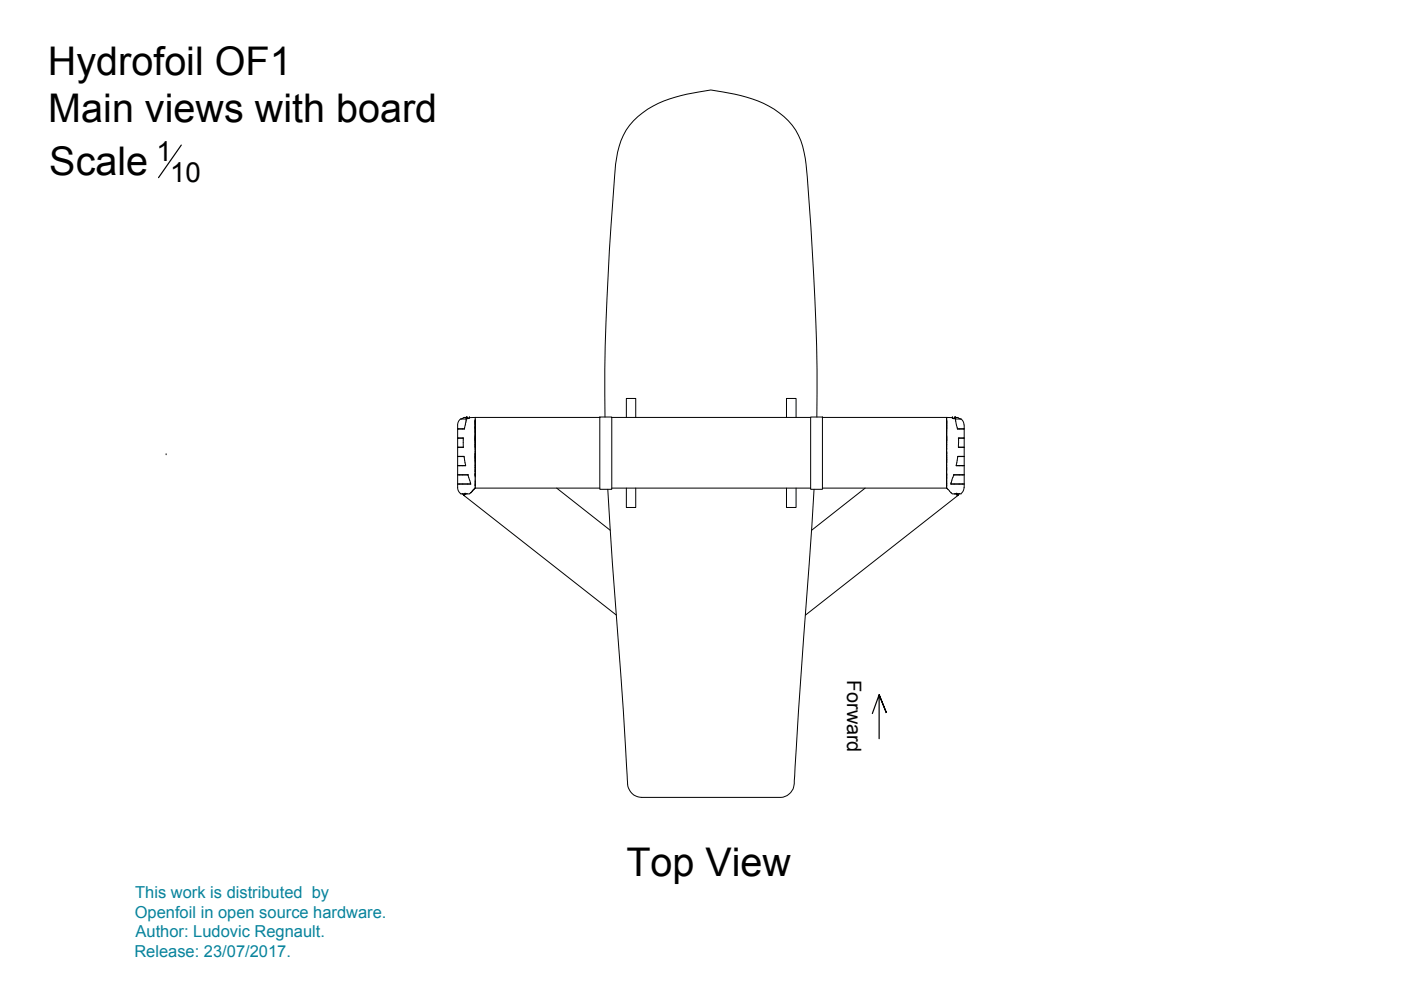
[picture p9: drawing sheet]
<svg xmlns="http://www.w3.org/2000/svg" width="297mm" height="210mm" viewBox="0 0 297 210" stroke-linecap="round" stroke-linejoin="round" font-family="sans-serif">
<!-- layer: OF1 -->
<g fill="none" stroke="#000" stroke-width=".21">
<path d="M35.2 96.4h.1M97 92.9h1.3v2h-1.3M97 96.8h1.4l.3 1.8v.1h-1.7M97 90.9h1.5M97 96.8h1.4M97 92.9h1.3M97 98.7h1.7M97 94.8h1.3M97.2 92.9h.1M97.2 90.9v.1M97.2 94.8v.1M97.3 96.8h.1"/>
<path d="M97.4 98.7h.1M97.9 88.8h-.1M98 88.7l-.1 .1M98.1 90.9v.1M98.1 92.9h.1M98.1 94.8v.1M98.1 96.8h.1M98.1 98.7h.1M98.2 88.7l-.2 .1M98.6 88.6h.1M98.6 88.5l-.4 .1M98.7 88.5l.2 .1"/>
<path d="M98.7 89.6v.3M98.7 89.9l-.2 1.1h-1.5M98.8 89.4v.2M98.8 89.2v.2M98.8 88.5h.1M98.8 88.8v.2M98.8 88.8h.1M98.8 88.8h-1.1a1.59 1.59 0 0 0-.7 1.3v13.3M98.8 89v.2M98.8 88.5h-.2M98.9 88.5h.1M98.9 88.5l.3 .3"/>
<path d="M99 88.6h.1M99 88.7l.3 .1M99.1 88.7h.1M99.1 88.6h.1M99.1 88.6v.1M99.1 88.8h-.3M99.3 88.7l-.1 .1M99.4 88.6l-.1 .1M99.5 88.5h.1M99.5 88.6l-.1 .1M99.6 88.5l-.1 .1M99.6 88.5l-.2 .2"/>
<path d="M100.8 91h.1M100.8 91.2h.1M100.8 91.3h.1M100.8 91.4h.1M100.8 91.5h.1M100.8 91.6h.1M100.8 91.7h.1M100.8 91.7v.2M100.8 91.9v.6M100.8 92.6h.1M100.8 92.7h.1M100.8 92.8h.1"/>
<path d="M100.8 92.9h.1M100.8 94.9v1.4M100.8 96h.1M100.8 96.3h.1M100.8 96.5h.1M100.8 96.6h.1M100.8 96.8h.1M100.8 98v2.8M100.8 90.1v.1M100.8 90.2v.2M100.8 90.5v.1M100.8 90.6v.1"/>
<path d="M100.8 90.1h.1M100.8 90h.1M100.8 89.9h.1M100.8 89.8h.1M100.8 89.7h.1M100.8 89.6h.1M100.8 89.2v.4M100.8 89.2h.1M100.8 89.1h.1M100.8 89v.2M100.8 89h.1M100.8 88.9h.1"/>
<path d="M100.8 88.6v.4M100.8 88.5h.1M100.8 90.7v.3M100.8 90.8h.1M100.8 93h.1M100.8 93v.3M100.8 93.4h.1M100.8 93.3v.3M100.8 93.6h.1M100.8 93.8h.1M100.8 93.8v.4M100.8 94.2v.2"/>
<path d="M100.8 94.4h.1M100.8 94.4v.2M100.8 94.6v.3M100.8 94.9h.1M100.8 96.8v.2M100.8 97.1h.1M100.8 97.2h.1M100.8 97.3h.1M100.8 97.4h.1M100.8 97.6h.1M100.8 97.8h.1M100.8 98h.1"/>
<path d="M100.8 98.2h.1M100.8 98.7h.1M100.8 88.5v.1M100.8 88.6h.1M100.8 88.7h.1M100.8 88.8h.1M100.8 89.3h.1M100.8 89.4h.1M100.8 89.5h.1M100.8 89.6v.5M100.8 90.2h.1M100.8 90.4h.1"/>
<path d="M100.8 90.5h.1M100.8 90.7h.1M100.8 91v.5M100.8 91.5v.2M100.8 91.8h.1M100.8 91.9h.1M100.8 92.1h.1M100.8 92.3h.1M100.8 92.5h.1M100.8 92.5v.2M100.8 92.7v.2M100.8 93.1h.1"/>
<path d="M100.8 93.2h.1M100.8 93.3h.1M100.8 93.5h.1M100.8 93.6v.2M100.8 93.9h.1M100.8 94.3h.1M100.8 94.5h.1M100.8 94.7h.1M100.8 94.8h.1M100.8 95.1h.1M100.8 95.4h.1M100.8 96.4v.4"/>
<path d="M100.8 96.9h.1M100.8 97h.1M100.8 97v.1M100.8 97.2v.2M100.8 97.4v.6M100.8 98.5h.1M100.8 99.3h.1M100.8 99.7h.1M100.8 99.8h.1M100.8 100h.1M100.8 92.9v.1M100.8 96.3v.1"/>
<path d="M100.8 97.1v.1M100.8 88.5h-1.2M100.8 88.5h26.4M129.7 88.5h42.2M174.4 88.5h26.3M200.7 91h.1M200.7 91v.5M200.7 91.2h.1M200.7 91.3h.1M200.7 91.4h.1M200.7 91.5h.1M200.7 91.6h.1"/>
<path d="M200.7 91.7h.1M200.7 91.7v.4M200.7 92.1v.4M200.7 92.6h.1M200.7 92.7h.1M200.7 92.8h.1M200.7 92.9h.1M200.7 94.9v1.2M200.7 95.9h.1M200.7 96h.1M200.7 96.1h.1M200.7 96.1v.4"/>
<path d="M200.7 96.3h.1M200.7 96.5v.3M200.7 96.6h.1M200.7 96.7h.1M200.7 98v2.7M200.7 90.1v.1M200.7 90.2v.4M200.7 90.6h.1M200.7 90.6v.1M200.7 90h.1M200.7 89.9h.1M200.7 89.8h.1"/>
<path d="M200.7 89.7h.1M200.7 89.2v.4M200.7 89.2h.1M200.7 89.1h.1M200.7 89v.2M200.7 88.9h.1M200.7 88.5v.5M200.7 88.7h.1M200.7 90.7v.2M200.7 90.8h.1M200.7 90.9v.1M200.7 93h.1"/>
<path d="M200.7 93v.3M200.7 93.4h.1M200.7 93.3v.3M200.7 93.6h.1M200.7 93.8h.1M200.7 93.8v.4M200.7 94.2v.2M200.7 94.4h.1M200.7 94.4v.5M200.7 96.8v.1M200.7 96.9v.1M200.7 97v.2"/>
<path d="M200.7 97.2h.1M200.7 97.3h.1M200.7 97.4h.1M200.7 97.4v.2M200.7 97.6h.1M200.7 97.8h.1M200.7 97.9h.1M200.7 98h.1M200.7 98.1h.1M200.7 98.2h.1M200.7 98.7h.1M200.7 100h.1"/>
<path d="M200.7 99.8h.1M200.7 99.7h.1M200.7 99.6h.1M200.7 99.5h.1M200.7 99.3h.1M200.7 98.5h.1M200.7 97.8v.2M200.7 97.6v.2M200.7 97.5h.1M200.7 97.2v.2M200.7 97.1h.1M200.7 97h.1"/>
<path d="M200.7 96.8h.1M200.7 96.5h.1M200.7 96.2h.1M200.7 95.4h.1M200.7 95.2h.1M200.7 94.9h.1M200.7 94.5h.1M200.7 94.3h.1M200.7 93.9h.1M200.7 93.6v.2M200.7 93.5h.1M200.7 93.3h.1"/>
<path d="M200.7 93.2h.1M200.7 93.1h.1M200.7 92.7v.2M200.7 92.5v.2M200.7 92.5h.1M200.7 92.2h.1M200.7 92.1h.1M200.7 91.8h.1M200.7 91.5v.2M200.7 91.1h.1M200.7 90.9h.1M200.7 90.7h.1"/>
<path d="M200.7 90.5h.1M200.7 90.4h.1M200.7 90.3h.1M200.7 90.2h.1M200.7 90.1h.1M200.7 89.6v.5M200.7 89.6h.1M200.7 89.5h.1M200.7 89.4h.1M200.7 89.3h.1M200.7 89h.1M200.7 88.8h.1"/>
<path d="M200.7 88.6h.1M200.7 88.5h.1M200.7 92.9v.1M200.7 88.5h1.2M201.9 88.5v.1M201.9 88.6h.1M201.9 88.5l.1 .1M201.9 88.6l.1 .1M201.9 88.5h.1M202 88.6l.1 .1M202 88.7h.1M202.1 88.7l.2 .1"/>
<path d="M202.3 88.7l-.1 .1M202.3 88.7h.1M202.3 88.7h-.1M202.3 88.6v.1M202.4 88.7h.1M202.4 88.6h.1M202.4 88.6l-.2 .2h.3M202.5 88.5l-.1 .1M202.5 88.6l-.2 .1M202.5 88.6l-.1 .1M202.5 88.5h.1M202.6 88.5h-.1"/>
<path d="M202.6 88.8h.1M202.6 88.5h.1M202.6 88.8h1.2M202.6 88.8v.4M202.6 89.2v.2M202.6 88.5h.3M202.6 89.4l.4 1.6h1.4M202.7 88.5l-.2 .1M202.7 98.7h1.7M202.8 88.5h.1M202.8 88.6h-.1M202.8 88.5h.2"/>
<path d="M203 90.9h1.4M203 88.5l.3 .1M203.1 96.8h1.3M203.2 92.9h1.2M203.2 94.8h1.2M203.3 88.7l.1 .1M203.4 90.9v.1M203.4 92.9h.1M203.4 94.8v.1M203.4 96.8h.1M203.4 98.7h.1M203.4 88.7l.1 .1"/>
<path d="M203.5 88.8h.2M203.7 88.8a1.59 1.59 0 0 1 .7 1.3M204.1 98.7h-.1M204.1 96.8h.1M204.2 94.8v.1M204.3 90.9v.1M204.3 92.9h.1M204.4 92.9h-1.2v2h1.2M204.4 96.8h-1.3l-.4 1.8v.1h1.7M204.4 90.1v13.3M97 102.6h2.8M97 100.7h2.3"/>
<path d="M97 103.4a1.59 1.59 0 0 0 .7 1.3M97.4 102.6h.1M97.4 100.7h.1M97.7 104.7h1.9M97.9 104.7h.3M98.1 100.7h.1M98.1 102.6h.1M98.2 104.7l.1 .1M98.2 104.9h.1M98.3 105h.1M98.3 105l.1 .1M98.3 104.9v.1"/>
<path d="M98.4 105.1h.1M98.4 105.1l32.3 25.3M98.4 104.9h.1M98.4 105h.1M98.5 104.9h.1M98.5 105.1h.1M98.5 104.8v.1M98.5 104.9v.1M98.5 105h.1M98.6 104.8h.1M98.6 104.8h-.1M99.1 104.7h-.4"/>
<path d="M99.1 100.7h.1M99.1 102.6h.1M99.2 100.7l.2 .6M99.4 101.3l.2 .5M99.6 101.8l.1 .5M99.7 102.3l.1 .3h-2.8M99.8 104.4h.1M99.8 104.5l-.2 .2M100.2 104.1l-.4 .4M100.4 103.7l-.3 .4M100.6 103.7l-.1 .1M100.6 103.5l-.1 .1"/>
<path d="M100.8 100.6h.1M100.8 100.7h.1M100.8 101v2.4M100.8 103.5h.1M100.8 100.8v.2M100.8 102.6h.1M100.8 100.1h.1M100.8 100.2h.1M100.8 100.9h.1M100.8 101h.1M100.8 102.3h.1M100.8 102.9h.1"/>
<path d="M100.8 103h.1M100.8 103.5l-.1 .1M100.8 103.5l-1 1M100.8 103.5h26.4M118 103.5l11.4 8.9M129.7 103.5h42.2M174.4 103.5h26.3M183.4 103.5l-11.3 8.9M200.7 100.2v.1M200.7 100.6h.1M200.7 100.7h.1M200.7 102.9h.1"/>
<path d="M200.7 102.9v.2M200.7 103.1v.3M200.7 103.5h.1M200.7 103.4h.1M200.7 100.8v.2M200.7 101v1.9M200.7 101.3h.1M200.7 102.3h.1M200.7 102.6h.1M200.7 103h.1M200.7 102.1h.1M200.7 101.9h.1"/>
<path d="M200.7 101.6h.1M200.7 101.5h.1M200.7 101h.1M200.7 100.9h.1M200.7 100.7v.1M200.7 103.5l.1 .1M200.8 103.5l.1 .1M200.9 103.7l.1 .1M201 103.7l.3 .4M201.3 104.1l.4 .4M201.6 104.4h.1M201.6 102.6h.1"/>
<path d="M201.6 102.6h2.8M201.6 104.5l.3 .2M201.7 102.3l-.1 .3M201.9 104.7h1.9M202 101.3l-.3 1M202.2 100.7h2.2M202.2 100.7l-.2 .6M202.3 100.7h.1M202.3 102.6h.1M202.3 104.7h.1M202.4 104.7h.2M202.6 104.7h.1"/>
<path d="M202.8 104.8h.1M202.9 104.8v.2M202.9 104.8h.1M202.9 104.9v.1M202.9 104.8l.1 .1M202.9 105.1h.1M202.9 105h.1M203 105.1h.1M203 105h.1M203 104.9h.1M203 104.9l.1 .1M203 105.1l-32.2 25.3"/>
<path d="M203.1 105h.1M203.2 105h-.1M203.2 104.9h.1M203.2 104.7v.1M203.2 104.8v.1M203.3 104.7h.1M203.4 100.7h.1M203.4 102.6h.1M203.5 104.7h-.2M204 100.7h.1M204.1 102.6h.1M204.4 103.4a1.59 1.59 0 0 1-.7 1.3"/>
<path d="M204.4 100.7h-2.2"/>
</g>
<!-- layer: Text -->
<path d="M38.4 30.8l-4.8 6.9M185 151.3l1.4-4 1.6 3.9-1.6-3.9v9.3" fill="none" stroke="#000" stroke-width=".25"/>
<!-- layer: Board -->
<path d="M128.3 88.4a553.5 553.5 0 0 1 2.4-54.8 13.7 13.7 0 0 1 7.7-11.1 35.1 35.1 0 0 1 12.3-3.4 35 35 0 0 1 12.3 3.4 13.8 13.8 0 0 1 7.7 11.1 553.5 553.5 0 0 1 2.5 54.8M128.9 103.7l.9 15.7 2.4 31.3 .8 14.7a3.3 3.3 0 0 0 3.1 3.7h29.2a3.2 3.2 0 0 0 3.1-3.6l.9-14.7 3.3-47.1" fill="none" stroke="#000" stroke-width=".21"/>
<!-- layer: Fixation part -->
<path d="M127.2 88.4h2.5v15.3h-2.5zM132.8 88.5v-4h2v4M166.8 88.5v-4h2v4M171.9 88.4h2.5v15.3h-2.5zM132.8 103.5v4.1h2v-4.1M166.8 103.5v4.1h2v-4.1" fill="none" stroke="#000" stroke-width=".21"/>
<g font-size="8.4">
<text x="10.2" y="15.9">Hydrofoil OF1</text>
<text x="10.2" y="25.9">Main views with board</text>
<text x="10.5" y="37.2">Scale</text>
<text x="132.8" y="185.8">Top View</text>
</g>
<g font-size="5.9">
<text x="33.1" y="34.2">1</text>
<text x="36.1" y="38.5">10</text>
</g>
<text font-size="4.2" x="179.6" y="144.2" transform="rotate(90 179.6 144.2)">Forward</text>
<g font-size="3.5" fill="#07839c">
<text x="28.7" y="190.4">This work is distributed by</text>
<text x="28.6" y="194.6">Openfoil in open source hardware.</text>
<text x="28.5" y="203">Release: 23/07/2017.</text>
<text x="28.7" y="198.7">Author: Ludovic Regnault.</text>
</g>
</svg>
